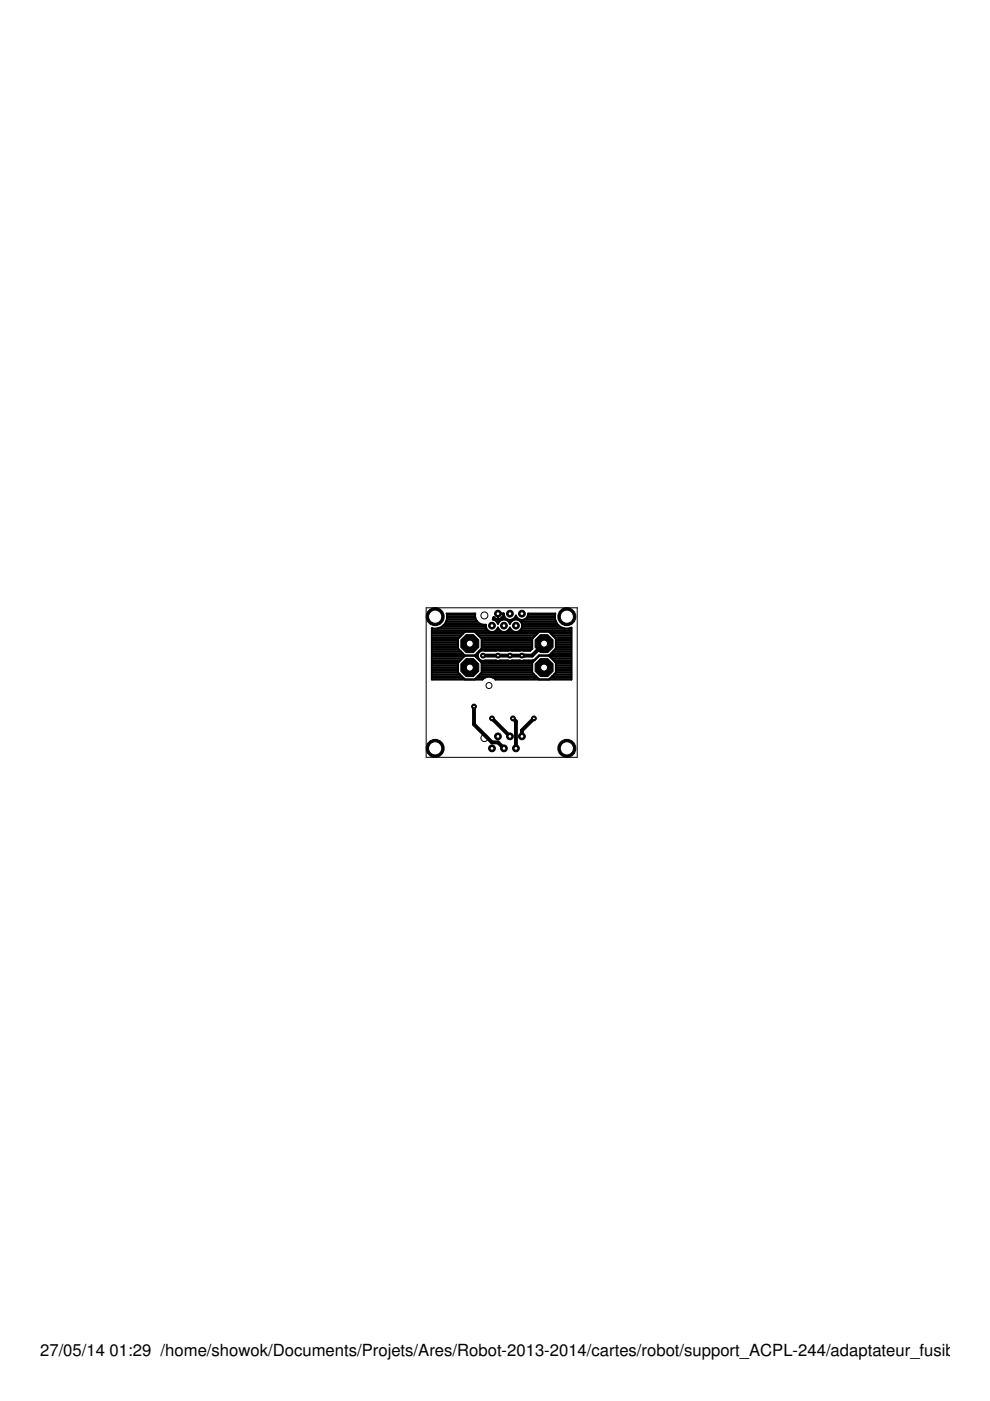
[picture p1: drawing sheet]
<svg xmlns="http://www.w3.org/2000/svg" width="210mm" height="297mm" viewBox="0 0 210 297" stroke-linecap="round" stroke-linejoin="round" font-family="sans-serif">
<path d="M115.4 136.5l-2.6 2.5h-10.4M100.5 149.8v3.8l3.8 3.8h1.3l1.2 1.3M104.3 152.3l3.8 3.8M108.8 152.3l.6 .7v5.7M113.2 152.3l-2.5 2.6v1.2" fill="none" stroke="#000" stroke-width=".83"/>
<g fill="none" stroke="#000" stroke-width=".42">
<path d="M91.6 134h6.9M91.6 140h6M91.6 139.6h6.4M91.6 139.2h6.8M91.6 138.9h6.9M91.6 138.5h6.5M91.6 138.1h6.1M91.6 137.8h5.7M91.6 137.4h5.5M91.6 137h5.5M91.6 136.6h5.5M91.6 136.2h5.5"/>
<path d="M91.6 135.9h5.5M91.6 135.5h5.5M91.6 135.1h5.8M91.6 134.7h6.2M91.6 134.4h6.5M91.6 133.6h11.8M91.8 133.3l-.2-.1v10.9h10.7a1.79 1.79 0 0 1 2.8 0h16.1v-11l-.5 .2M92.8 133.2h10.3M93.7 132.9h9.3M94.1 132.5h8.9M94.4 132.1h7.2M94.6 131.8h6.6"/>
<path d="M94.7 131.4h6.2M94.8 130.3a2.58 2.58 0 0 1-3.2 2.9M94.8 131h6M94.8 130.6h5.9M94.8 130.3h5.9M100.7 134h13.6M100.7 130.1h-6l.1 .2M100.7 130.1h.1M100.7 130.1v.8l.3 .7 .6 .6M100.8 138.9h.5M100.9 139.2h.4M101.1 134.4h12.8"/>
<path d="M101.2 138.5h.2M101.2 139.6h.3M101.3 139.2l.2 .4M101.5 134.7h12M101.5 138.1h.2M101.6 132.2l.7 .3h.7a1.3 1.3 0 0 0 1.1 1.5M101.6 140h.3M101.8 135.1h11.3M101.9 137.8h10.7M102.1 137.4h10.7M102.1 137h10.7M102.1 136.6h10.7"/>
<path d="M102.1 136.2h10.7M102.1 135.9h10.7M102.1 135.5h10.7M104.6 134l.5-.2 .5-.7 .5 .7 .5 .2M104.6 131h.2M104.7 130.9l-.2 .4a1.25 1.25 0 0 1 1.1 1 1.32 1.32 0 0 1 1.2-1 1.32 1.32 0 0 1 1.3 1 1.34 1.34 0 0 1 2.3-.5 1.34 1.34 0 0 1-.8 2.2M104.7 130.8v.1M104.7 131.4h1.8M105.2 133.6h.8M105.3 131.8h.6M105.5 133.2h.2M105.5 132.1h.1"/>
<path d="M105.6 131h.1M105.6 130.6h.1M105.6 130.3h.1M106.3 131h.8M106.6 130.6h.3M106.7 130.2a1.16 1.16 0 0 1-.8 1 1.16 1.16 0 0 1-1.2-.3M106.7 130.1h-1.1v1.2M106.7 130.2v-.1a1.36 1.36 0 0 0 1.2 1.3 1.36 1.36 0 0 0 1.5-.9 1.32 1.32 0 0 0 1.5 1 1.32 1.32 0 0 0 1.1-1.4h5.7v.2M106.7 130.3h.1M107.1 134l.5-.2 .5-.7 .5 .7 .5 .2M107.2 131.4h.5M107.8 133.6h.7"/>
<path d="M107.8 131.8h.6M108 133.2h.2M108.1 132.1h.1M108.5 131.4h.5M109.1 131h.6M109.3 130.6h.1M109.7 131.4h.6M110.3 133.6h10.9M110.3 131.8h7.6M110.6 133.2h10.6M110.6 132.1h7.4M110.7 132.9h8"/>
<path d="M110.7 132.5h7.7M111.1 131.4h6.6M111.6 131h6.1M111.9 130.6h5.8M112 130.3h5.7M112.8 137.5v-2.1l1.5-1.4h2.1l1.5 1.4v2.1l-1.5 1.5h-2.1l-.9 .9-.4 .1h-10.1a1.06 1.06 0 0 1-1.4-.4M112.8 137.5h.1M112.9 137.5l-.5 .5h-9.5a1.13 1.13 0 0 0-1.6 1.2M113.1 140h.2M113.6 139.6h.1M114 139.2h.1M116.4 134h4.8"/>
<path d="M116.5 138.9h4.7M116.6 139.2h4.6M116.8 134.4h4.4M116.9 138.5h4.3M117 139.6h4.2M117.2 134.7h4M117.3 138.1h3.9M117.3 140h3.9M117.6 135.1h3.6M117.6 137.8h3.6M117.7 130.3v1l.3 .9 .7 .7M117.9 137.4h3.3"/>
<path d="M117.9 137h3.3M117.9 136.6h3.3M117.9 136.2h3.3M117.9 135.9h3.3M117.9 135.5h3.3M118.7 132.9l1 .4M91.6 143.7h6.7M91.6 143.4h6.3M91.6 143h5.9M91.6 142.6h5.5M91.6 142.2h5.5M91.6 141.9h5.5"/>
<path d="M91.6 141.5h5.5M91.6 141.1h5.5M91.6 140.7h5.5M91.6 140.4h5.6M98.6 144.1l-1.5-1.5v-2.1l1.5-1.5h2.1l1.4 1.5v2.1l-1.4 1.5M101 143.7h1.7M101.3 143.4h12.3M101.7 143h11.5M102 140.4h11M102.1 142.6h10.8M102.1 142.2h10.7M102.1 141.9h10.7"/>
<path d="M102.1 141.5h10.7M102.1 141.1h10.7M102.1 140.7h10.7M104.6 143.7h9.4M112.8 142.6v-2.1l1.5-1.5h2.1l1.5 1.5v2.1M112.8 142.6l1.5 1.5M116.7 143.7h4.5M117.1 143.4h4.1M117.5 143h3.7M117.7 140.4h3.5M117.8 142.6h3.4M117.9 142.6l-1.5 1.5"/>
<path d="M117.9 142.2h3.3M117.9 141.9h3.3M117.9 141.5h3.3M117.9 141.1h3.3M117.9 140.7h3.3"/>
<circle cx="99.6" cy="136.5" r="2.72"/>
</g>
<circle cx="104.3" cy="158.7" r=".72" fill="#000" stroke="#000" stroke-width=".21"/>
<circle cx="104.3" cy="158.7" r=".4" fill="#fff" stroke="#000" stroke-width=".21"/>
<circle cx="105.6" cy="156.1" r=".72" fill="#000" stroke="#000" stroke-width=".21"/>
<circle cx="105.6" cy="156.1" r=".4" fill="#fff" stroke="#000" stroke-width=".21"/>
<circle cx="106.8" cy="158.7" r=".72" fill="#000" stroke="#000" stroke-width=".21"/>
<circle cx="106.8" cy="158.7" r=".4" fill="#fff" stroke="#000" stroke-width=".21"/>
<circle cx="108.1" cy="156.1" r=".72" fill="#000" stroke="#000" stroke-width=".21"/>
<circle cx="108.1" cy="156.1" r=".4" fill="#fff" stroke="#000" stroke-width=".21"/>
<circle cx="109.4" cy="158.7" r=".72" fill="#000" stroke="#000" stroke-width=".21"/>
<circle cx="109.4" cy="158.7" r=".4" fill="#fff" stroke="#000" stroke-width=".21"/>
<circle cx="110.7" cy="156.1" r=".72" fill="#000" stroke="#000" stroke-width=".21"/>
<circle cx="110.7" cy="156.1" r=".4" fill="#fff" stroke="#000" stroke-width=".21"/>
<circle cx="104.3" cy="132.7" r=".72" fill="#000" stroke="#000" stroke-width=".21"/>
<circle cx="104.3" cy="132.7" r=".4" fill="#fff" stroke="#000" stroke-width=".21"/>
<circle cx="105.6" cy="130.1" r=".72" fill="#000" stroke="#000" stroke-width=".21"/>
<circle cx="105.6" cy="130.1" r=".4" fill="#fff" stroke="#000" stroke-width=".21"/>
<circle cx="106.8" cy="132.7" r=".72" fill="#000" stroke="#000" stroke-width=".21"/>
<circle cx="106.8" cy="132.7" r=".4" fill="#fff" stroke="#000" stroke-width=".21"/>
<circle cx="108.1" cy="130.1" r=".72" fill="#000" stroke="#000" stroke-width=".21"/>
<circle cx="108.1" cy="130.1" r=".4" fill="#fff" stroke="#000" stroke-width=".21"/>
<circle cx="109.4" cy="132.7" r=".72" fill="#000" stroke="#000" stroke-width=".21"/>
<circle cx="109.4" cy="132.7" r=".4" fill="#fff" stroke="#000" stroke-width=".21"/>
<circle cx="110.7" cy="130.1" r=".72" fill="#000" stroke="#000" stroke-width=".21"/>
<circle cx="110.7" cy="130.1" r=".4" fill="#fff" stroke="#000" stroke-width=".21"/>
<circle cx="115.4" cy="136.5" r="2.06" fill="#000" stroke="#000" stroke-width=".21"/>
<circle cx="115.4" cy="136.5" r=".74" fill="#fff" stroke="#000" stroke-width=".21"/>
<circle cx="99.6" cy="136.5" r="2.06" fill="#000" stroke="#000" stroke-width=".21"/>
<circle cx="99.6" cy="136.5" r=".74" fill="#fff" stroke="#000" stroke-width=".21"/>
<circle cx="99.6" cy="141.5" r="2.06" fill="#000" stroke="#000" stroke-width=".21"/>
<circle cx="99.6" cy="141.5" r=".74" fill="#fff" stroke="#000" stroke-width=".21"/>
<circle cx="115.4" cy="141.5" r="2.06" fill="#000" stroke="#000" stroke-width=".21"/>
<circle cx="115.4" cy="141.5" r=".74" fill="#fff" stroke="#000" stroke-width=".21"/>
<circle cx="113.2" cy="152.3" r=".51" fill="#000" stroke="#000" stroke-width=".21"/>
<circle cx="113.2" cy="152.3" r=".3" fill="#fff" stroke="#000" stroke-width=".21"/>
<circle cx="108.8" cy="152.3" r=".51" fill="#000" stroke="#000" stroke-width=".21"/>
<circle cx="108.8" cy="152.3" r=".3" fill="#fff" stroke="#000" stroke-width=".21"/>
<circle cx="104.3" cy="152.3" r=".51" fill="#000" stroke="#000" stroke-width=".21"/>
<circle cx="104.3" cy="152.3" r=".3" fill="#fff" stroke="#000" stroke-width=".21"/>
<circle cx="100.5" cy="149.8" r=".51" fill="#000" stroke="#000" stroke-width=".21"/>
<circle cx="100.5" cy="149.8" r=".3" fill="#fff" stroke="#000" stroke-width=".21"/>
<circle cx="92.3" cy="158.7" r="1.91" fill="#000" stroke="#000" stroke-width=".21"/>
<circle cx="92.3" cy="158.7" r="1.4" fill="#fff" stroke="#000" stroke-width=".21"/>
<circle cx="120.2" cy="158.7" r="1.91" fill="#000" stroke="#000" stroke-width=".21"/>
<circle cx="120.2" cy="158.7" r="1.4" fill="#fff" stroke="#000" stroke-width=".21"/>
<circle cx="120.2" cy="130.7" r="1.91" fill="#000" stroke="#000" stroke-width=".21"/>
<circle cx="120.2" cy="130.7" r="1.4" fill="#fff" stroke="#000" stroke-width=".21"/>
<circle cx="92.3" cy="130.7" r="1.91" fill="#000" stroke="#000" stroke-width=".21"/>
<circle cx="92.3" cy="130.7" r="1.4" fill="#fff" stroke="#000" stroke-width=".21"/>
<circle cx="102.4" cy="139" r=".51" fill="#000" stroke="#000" stroke-width=".21"/>
<circle cx="102.4" cy="139" r=".3" fill="#fff" stroke="#000" stroke-width=".21"/>
<circle cx="105.6" cy="139" r=".51" fill="#000" stroke="#000" stroke-width=".21"/>
<circle cx="105.6" cy="139" r=".3" fill="#fff" stroke="#000" stroke-width=".21"/>
<circle cx="108.1" cy="139" r=".51" fill="#000" stroke="#000" stroke-width=".21"/>
<circle cx="108.1" cy="139" r=".3" fill="#fff" stroke="#000" stroke-width=".21"/>
<circle cx="110.7" cy="139" r=".51" fill="#000" stroke="#000" stroke-width=".21"/>
<circle cx="110.7" cy="139" r=".3" fill="#fff" stroke="#000" stroke-width=".21"/>
<g fill="none" stroke="#000" stroke-width=".21">
<path d="M90.4 128.9h32v31.7h-32z"/>
<circle cx="102.7" cy="130.5" r=".74"/>
<circle cx="102.7" cy="156.5" r=".74"/>
<circle cx="103.7" cy="145.4" r=".64"/>
</g>
<g font-size="3.5">
<text x="8.5" y="287.5">27/05/14</text>
<text x="23.2" y="287.5">01:29 /home/showok/Documents/Projets/Ares/Robot-2013-2014/cartes/robot/support_ACPL-244/adaptateur_fusible.brd</text>
</g>
</svg>
